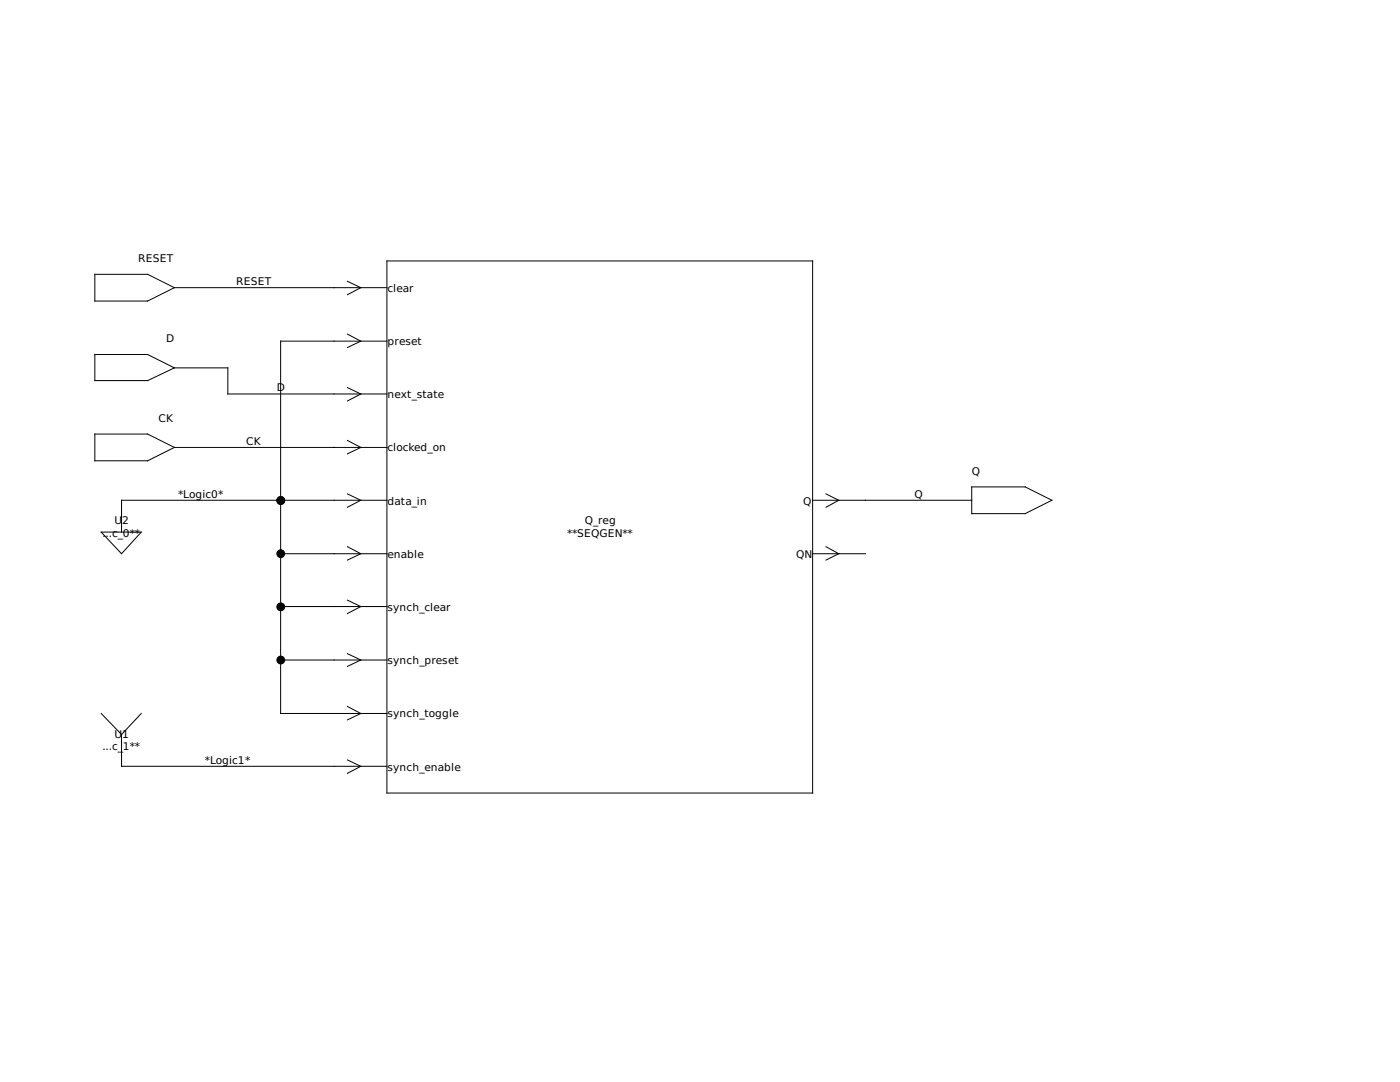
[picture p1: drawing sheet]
<svg xmlns="http://www.w3.org/2000/svg" width="279mm" height="216mm" viewBox="0 0 279 216" stroke-linecap="round" stroke-linejoin="round" font-family="sans-serif">
<g fill="none" stroke="#000" stroke-width=".2">
<path d="M18.9 54.7h10.6l5.3 2.7-5.3 2.7h-10.6zM34.8 57.4h42.4M69.3 56.1l2.7 1.3-2.7 1.4M77.2 52.1h85v106.1h-85zM18.9 70.7h10.6l5.3 2.7-5.3 2.5h-10.6zM34.8 73.4h10.7v5.2h31.7M69.3 66.7l2.7 1.4-2.7 1.2M69.3 77.3l2.7 1.3-2.7 1.4M77.2 68.1h-21.2v74.3h21.2M18.9 86.6h10.6l5.3 2.7-5.3 2.6h-10.6zM34.8 89.3h42.4M69.3 98.6l2.7 1.2-2.7 1.4"/>
<path d="M69.3 87.9l2.7 1.4-2.7 1.3M77.2 99.8h-52.9v6.4M162.2 99.8h31.7M164.8 98.6l2.6 1.2-2.6 1.4M193.9 97.2h10.7l5.3 2.6-5.3 2.7h-10.7zM20.2 106.2h8l-3.9 4.3zM56 110.5h21.2M69.3 109.1l2.7 1.4-2.7 1.3M69.3 119.8l2.7 1.2-2.7 1.4M162.2 110.5h10.5M164.8 109.1l2.6 1.4-2.6 1.3M56 131.7h21.2"/>
<path d="M56 121h21.2M69.3 130.4l2.7 1.3-2.7 1.3M20.2 142.4l4.1 4.2M24.3 146.6v6.3h52.9M28.2 142.4l-3.9 4.2M69.3 141l2.7 1.4-2.7 1.2M69.3 151.6l2.7 1.3-2.7 1.4"/>
</g>
<g fill="#000" stroke="#000" stroke-width=".2">
<circle cx="56" cy="99.9" r=".78"/>
<circle cx="56" cy="110.5" r=".78"/>
<circle cx="56" cy="121.1" r=".78"/>
<circle cx="56" cy="131.7" r=".78"/>
</g>
<g font-size="2.1">
<text x="27.6" y="52.3">RESET</text>
<text x="47.1" y="56.9">RESET</text>
<text x="77.3" y="58.3">clear</text>
<text x="33.1" y="68.3">D</text>
<text x="77.3" y="68.8">preset</text>
<text x="55.2" y="78.1">D</text>
<text x="77.3" y="79.5">next_state</text>
<text x="31.6" y="84.2">CK</text>
<text x="49.1" y="88.8">CK</text>
<text x="77.3" y="90">clocked_on</text>
<text x="193.9" y="94.9">Q</text>
<text x="35.6" y="99.3">*Logic0*</text>
<text x="77.3" y="100.7">data_in</text>
<text x="160.3" y="100.7">Q</text>
<text x="182.5" y="99.3">Q</text>
<text x="20.4" y="107.2">...c_0**</text>
<text x="22.9" y="104.6">U</text>
<text x="24.4" y="104.6">2</text>
<text x="113.2" y="107.2">**SEQGEN**</text>
<text x="116.7" y="104.6">Q_reg</text>
<text x="77.3" y="111.3">enable</text>
<text x="158.9" y="111.3">QN</text>
<text x="77.3" y="121.9">synch_clear</text>
<text x="77.3" y="132.5">synch_preset</text>
<text x="77.3" y="143.1">synch_toggle</text>
<text x="20.4" y="149.7">...c_</text>
<text x="22.9" y="147.2">U</text>
<text x="24.4" y="147.2">1</text>
<text x="24.5" y="149.7">1**</text>
<text x="40.9" y="152.4">*Logic1*</text>
<text x="77.3" y="153.8">synch_enable</text>
</g>
</svg>
